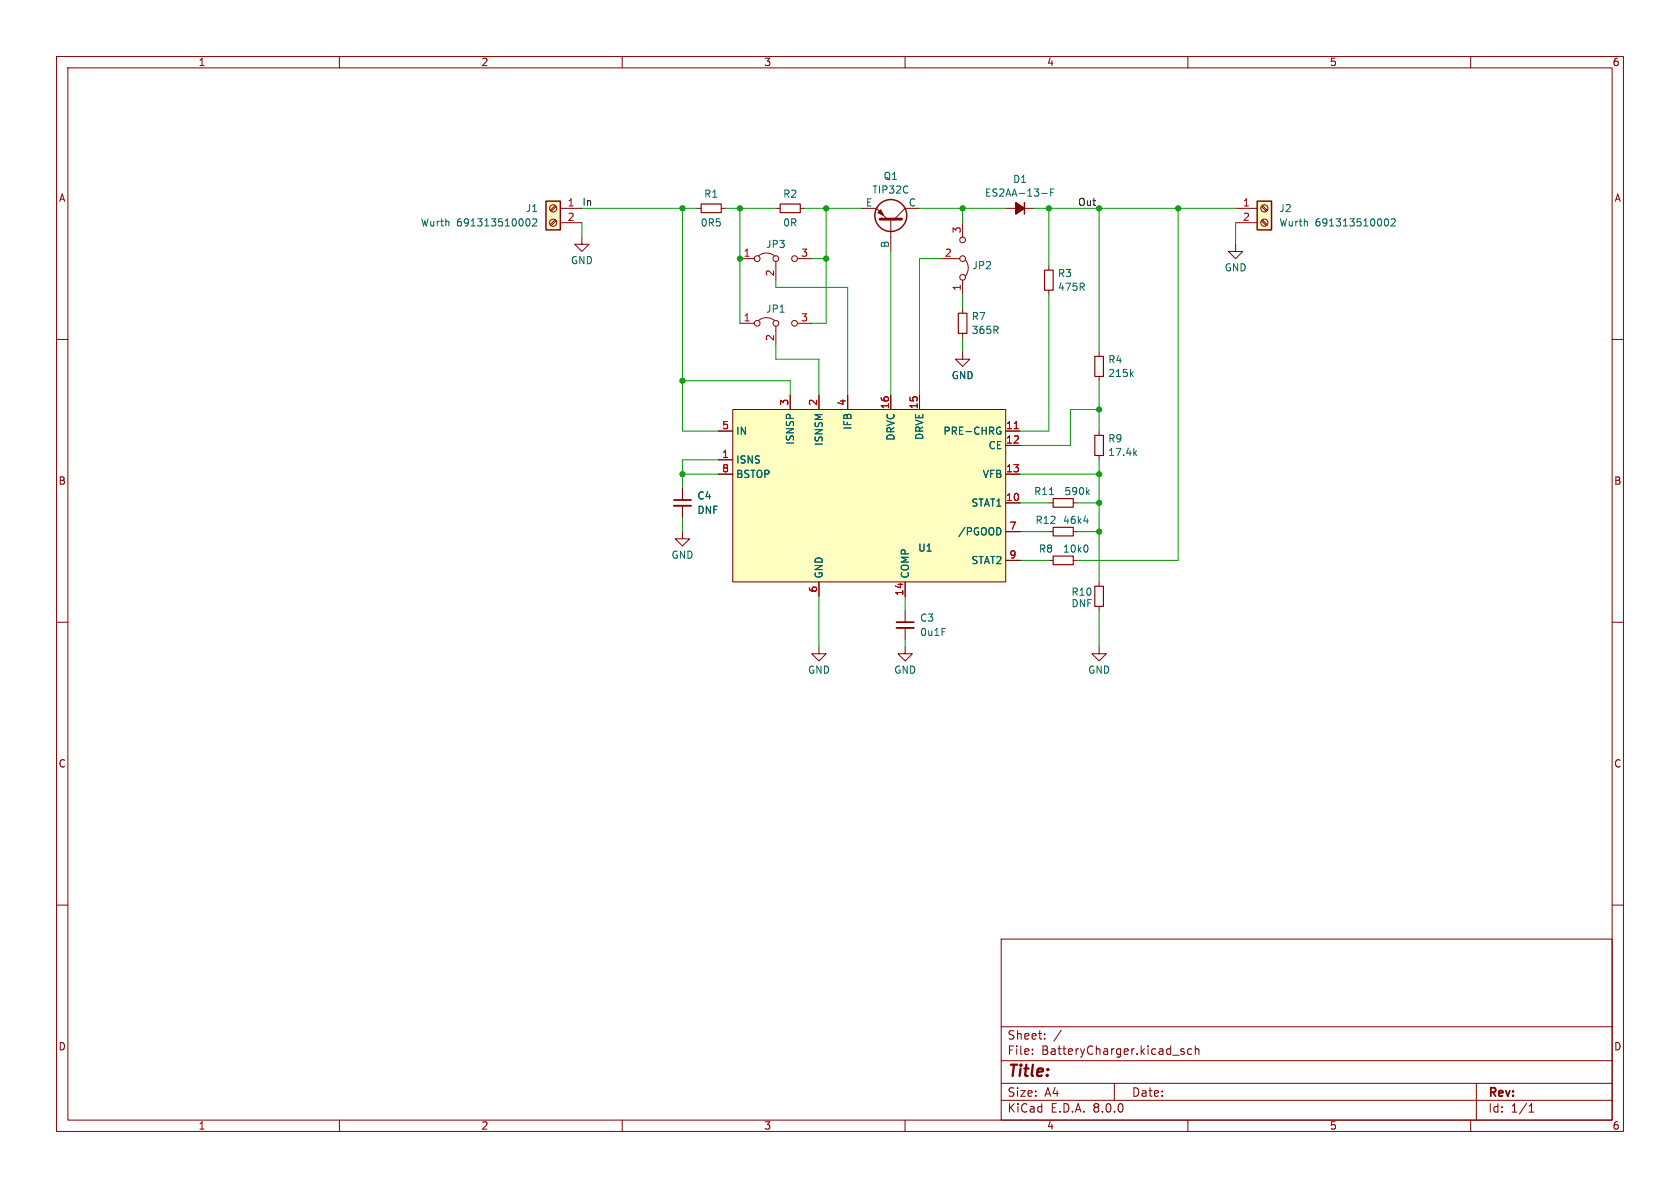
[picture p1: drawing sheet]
<svg xmlns="http://www.w3.org/2000/svg" width="297mm" height="210mm" viewBox="0 0 297 210" stroke-linecap="round" stroke-linejoin="round" font-family="sans-serif">
<g fill="none" stroke="#840000" stroke-width=".18">
<path d="M10 10h277v190h-277zM12 12h273v186h-273zM60 10v2M110 10v2M160 10v2M210 10v2M260 10v2M137.2 36.8h.7M141.5 36.8h.7M10 60h2M130.8 57.2h2.5M134.1 56.6a2.26 2.26 0 0 1 2.8 0"/>
<path d="M137.2 57.7v3.3M141 57.2h2.5M285 60h2M10 110h2M285 110h2M10 160h2M285 160h2M177 166h108v32h-108zM60 198v2M110 198v2M160 198v2M177 194.5h108"/>
<path d="M177 191.5h108M177 187.5h108M177 181.5h108M182.5 186.3v.1M182.5 185.5v.1M184.7 183.6v.1M184.7 182.8v.1M187.6 182.1l-1.3 2M197 191.5v3M209.3 185.5l-.3-.1-.3 .2 .1 .2 .5 .2v.3h-.6M210 198v2M210.7 185.5l-.5-.1-.2 .3v.4l.1 .2h.6"/>
<path d="M211.3 185.5l.2-.1 .4 .1 .1 .9M211.3 184.9v1.5M260 198v2M261 191.5v6.5M270.3 196.6h.9M270.3 195.5l.4-.4v1.5"/>
<circle cx="133.9" cy="57.2" r=".51"/>
<circle cx="137.2" cy="57.2" r=".51"/>
<circle cx="140.5" cy="57.2" r=".51"/>
</g>
<path d="M137.9 36.1h3.6v1.5h-3.6z" fill="none" stroke="#840000" stroke-width=".2"/>
<path d="M129.5 72.4h48.3v30.5h-48.3z" fill="#ffffc2"/>
<g fill="none" stroke="#840000" stroke-width=".18">
<path d="M123.2 36.8h.8M127.5 36.8h.8M152.4 36.8h2.5l1.9 1.9M157.5 38.7v5.8M162.6 36.8h-2.6l-1.9 1.9M170.2 39.4v2.5M130.8 45.7h2.5M134.1 45.2a2.26 2.26 0 0 1 2.8 0M137.2 46.2v3.3M141 45.7h2.5M166.4 45.7h3.3M170.2 49.5v2.6"/>
<path d="M170.2 54.6v.8M170.2 58.9v.8M170.7 46a2.26 2.26 0 0 1 0 2.8M218.4 43.2v1.3h1.3l-1.3 1.2-1.2-1.2h1.2M127 76.2h2.5M129.5 72.4h48.3v30.5h-48.3zM139.7 69.9v2.5M144.8 69.9v2.5M149.9 69.9v2.5M157.5 69.9v2.5M162.6 69.9v2.5M170.2 62.2v1.3h1.2l-1.2 1.3-1.3-1.3h1.3"/>
<path d="M177.8 76.2h2.5M177.8 78.7h2.5M127 81.3h2.5M127 83.8h2.5M177.8 88.9h2.5M177.8 83.8h2.5M177.8 94h2.5M177.8 99.1h2.5M144.8 114.3v1.3h1.2l-1.2 1.2-1.3-1.2h1.3M144.8 102.9v2.5M160 114.3v1.3h1.3l-1.3 1.2-1.3-1.2h1.3M160 102.9v2.5"/>
<path d="M160 108v2M160 111v2"/>
<circle cx="133.9" cy="45.7" r=".51"/>
<circle cx="137.2" cy="45.7" r=".51"/>
<circle cx="140.5" cy="45.7" r=".51"/>
<circle cx="170.2" cy="49" r=".51"/>
<circle cx="170.2" cy="42.4" r=".51"/>
<circle cx="170.2" cy="45.7" r=".51"/>
</g>
<path d="M176.6 75.5l.3 .1M176.7 76.2h.2v.5l-.3 .1M176.9 93.6v.7" fill="none" stroke="#006464" stroke-width=".18"/>
<path d="M179.3 75.8h.7" fill="none" stroke="#a90000" stroke-width=".18"/>
<path d="M155.6 38.7h3.8" fill="none" stroke="#840000" stroke-width=".51"/>
<path d="M155.2 37.6l.5-.5 .5 1z" fill="#840000" stroke="#840000" stroke-width=".18"/>
<circle cx="157.5" cy="38.1" r="2.82" fill="none" stroke="#840000" stroke-width=".25"/>
<path d="M124 36.1h3.5v1.5h-3.5zM169.4 55.4h1.5v3.5h-1.5z" fill="none" stroke="#840000" stroke-width=".2"/>
<path d="M158.5 111h3" fill="none" stroke="#840000" stroke-width=".33"/>
<path d="M158.5 110h3" fill="none" stroke="#840000" stroke-width=".3"/>
<path d="M222.2 35.6h2.6v5h-2.6z" fill="#ffffc2"/>
<path d="M181.1 35.8v2M222.2 35.6h2.6v5h-2.6z" fill="none" stroke="#840000" stroke-width=".25"/>
<g fill="none" stroke="#840000" stroke-width=".18">
<path d="M177.8 36.8h5.1M218.4 36.8h3.8M218.4 39.4h3.8M223 39l.9 .9M223 36.5l.9 .8M223.2 38.9l.8 .8M223.2 36.3l.8 .9M185.4 47v.8M185.4 51.3v.8M194.3 62.2v.8M194.3 66.5v.8M194.3 76.2v.8"/>
<path d="M120.6 94v1.3h1.3l-1.3 1.2-1.2-1.2h1.2M120.6 86.4v2M120.6 89.4v2M185.4 88.9h.8M189.7 88.9h.8M194.3 80.5v.8"/>
<circle cx="223.5" cy="36.8" r=".63"/>
<circle cx="223.5" cy="39.4" r=".63"/>
</g>
<path d="M184.2 34.2h.9M185.8 34h.4M186.4 33.4h-.6v1.3M244.8 38.9l.2-.2a.68 .68 0 0 1 .5 .6 .68 .68 0 0 1-.5 .6l-.2-.2M245.9 38.8l.5-.1 .3 .3-.8 .9h.8M200 66.1l.3 .5M200.3 65.7l-.4 .5M200.9 79.7l-.4 .5M185.5 87.4h.8M192.2 87l.4 .4M192.6 86.6l-.5 .5M200.6 80l.3 .5" fill="none" stroke="#006464" stroke-width=".18"/>
<path d="M119.1 89.4h3.1" fill="none" stroke="#840000" stroke-width=".33"/>
<path d="M119.1 88.4h3.1" fill="none" stroke="#840000" stroke-width=".3"/>
<path d="M179.6 35.8l1.5 1-1.5 1z" fill="#840000" stroke="#840000" stroke-width=".25"/>
<path d="M184.7 47.8h1.5v3.5h-1.5zM193.5 63h1.6v3.5h-1.6zM193.5 77h1.6v3.5h-1.6zM186.2 88.1h3.5v1.6h-3.5z" fill="none" stroke="#840000" stroke-width=".2"/>
<path d="M96.5 35.6h2.6v5h-2.6z" fill="#ffffc2"/>
<path d="M96.5 35.6h2.6v5h-2.6z" fill="none" stroke="#840000" stroke-width=".25"/>
<g fill="none" stroke="#840000" stroke-width=".18">
<path d="M98.1 38.9l-.8 .8M98.1 36.3l-.8 .9M98.3 39l-.8 .9M98.3 36.5l-.8 .8M99.1 36.8h3.8M99.1 39.4h3.8M102.9 41.9v1.3h1.2l-1.2 1.3-1.3-1.3h1.3M127 76.2h2.5M139.7 69.9v2.5M144.8 69.9v2.5M149.9 69.9v2.5M157.5 69.9v2.5"/>
<path d="M162.6 69.9v2.5M177.8 76.2h2.5M177.8 78.7h2.5M120.6 86.4v2M120.6 89.4v2M127 81.3h2.5M127 83.8h2.5M177.8 99.1h2.5M177.8 94h2.5M177.8 88.9h2.5M177.8 83.8h2.5M185.4 99.1h.8"/>
<path d="M185.4 94h.8M189.7 99.1h.8M189.7 94h.8M144.8 102.9v2.5M160 102.9v2.5M194.3 114.3v1.3h1.3l-1.3 1.2-1.3-1.2h1.3M194.3 102.9v.7M194.3 107.2v.8"/>
<circle cx="97.8" cy="36.8" r=".63"/>
<circle cx="97.8" cy="39.4" r=".63"/>
</g>
<path d="M93 38.9l.3-.2a.68 .68 0 0 1 .4 .6 .68 .68 0 0 1-.4 .6l-.3-.2M94.2 38.8l.5-.1 .2 .3-.8 .9h.8M176.6 75.5l.3 .1M176.7 76.2h.2v.5l-.3 .1M176.9 93.6v.7M191.6 92.1h.8M192.2 96.4l.1 .4-.1 .7M192.2 91.7v.8" fill="none" stroke="#006464" stroke-width=".18"/>
<path d="M186.2 98.3h3.5v1.5h-3.5zM186.2 93.2h3.5v1.5h-3.5zM193.5 103.6h1.6v3.6h-1.6z" fill="none" stroke="#840000" stroke-width=".2"/>
<g fill="none" stroke="#009600" stroke-width=".18">
<path d="M102.9 36.8h20.3M102.9 39.4v2.5M120.6 36.8v39.4h6.4M128.3 36.8h8.9M130.8 36.8v20.4M142.2 36.8h10.2M146 36.8v20.4h-2.5M162.6 36.8h15.2M170.2 36.8v2.6M182.9 36.8h35.5M185.4 36.8v10.2M194.3 36.8v25.4"/>
<path d="M208.3 36.8v62.3h-17.8M218.4 39.4v3.8M137.2 49.5v1.3h12.7v19.1M143.5 45.7h2.5M157.5 44.5v25.4M166.4 45.7h-3.8v24.2M170.2 52.1v2.5M170.2 59.7v2.5M185.4 52.1v24.1h-5.1M120.6 67.3h19.1v2.6M137.2 61v2.5h7.6v6.4M194.3 67.3v8.9"/>
<path d="M194.3 72.4h-5.1v6.3h-8.9M120.6 91.4v2.6M120.6 83.8h6.4M127 81.3h-6.4v5.1M180.3 88.9h5.1M180.3 94h5.1M180.3 83.8h14M180.3 99.1h5.1M190.5 88.9h3.8M190.5 94h3.8M194.3 81.3v21.6M144.8 105.4v8.9"/>
<path d="M160 105.4v2.6M160 113v1.3M194.3 108v6.3"/>
</g>
<path d="M179.3 75.8h.7" fill="none" stroke="#a90000" stroke-width=".18"/>
<g fill="#009600" stroke="#009600" stroke-width=".18">
<circle cx="146" cy="36.8" r=".46"/>
<circle cx="146" cy="45.7" r=".46"/>
<circle cx="120.6" cy="83.8" r=".46"/>
<circle cx="208.3" cy="36.8" r=".46"/>
<circle cx="194.3" cy="36.8" r=".46"/>
<circle cx="170.2" cy="36.8" r=".46"/>
<circle cx="185.4" cy="36.8" r=".46"/>
<circle cx="194.3" cy="83.8" r=".46"/>
<circle cx="194.3" cy="72.4" r=".46"/>
<circle cx="194.3" cy="94" r=".46"/>
<circle cx="194.3" cy="88.9" r=".46"/>
<circle cx="130.8" cy="45.7" r=".46"/>
<circle cx="120.6" cy="67.3" r=".46"/>
<circle cx="120.6" cy="36.8" r=".46"/>
<circle cx="130.8" cy="36.8" r=".46"/>
</g>
<text font-size="2.8" fill="#840000" x="178" y="190.9">Title:</text>
<g font-size="2.1" fill="#840000">
<text x="178" y="184">Sheet:</text>
<text x="178" y="186.7">File:</text>
<text x="184.1" y="186.7">BatteryCharger.kicad_sch</text>
<text x="178" y="196.9">KiCad</text>
<text x="178" y="194.1">Size:</text>
<text x="184.7" y="194.1">A4</text>
<text x="185.7" y="196.9">E.D.A.</text>
<text x="193.3" y="196.9">8.0.0</text>
<text x="200" y="194.1">Date:</text>
<text x="263" y="194.3">Rev:</text>
<text x="263" y="196.9">Id:</text>
<text x="267.1" y="196.9">1/1</text>
</g>
<g font-size="1.8" fill="#840000">
<text x="35" y="11.9">1</text>
<text x="85" y="11.9">2</text>
<text x="135" y="11.9">3</text>
<text x="185" y="11.9">4</text>
<text x="235" y="11.9">5</text>
<text x="285" y="11.9">6</text>
<text x="10.3" y="35.9">A</text>
<text x="285.3" y="35.9">A</text>
<text x="10.3" y="85.9">B</text>
<text x="285.3" y="85.9">B</text>
<text x="10.3" y="135.9">C</text>
<text x="285.3" y="135.9">C</text>
<text x="10.3" y="185.9">D</text>
<text x="285.3" y="185.9">D</text>
<text x="35" y="199.9">1</text>
<text x="85" y="199.9">2</text>
<text x="135" y="199.9">3</text>
<text x="185" y="199.9">4</text>
<text x="235" y="199.9">5</text>
<text x="285" y="199.9">6</text>
</g>
<g font-size="1.8" fill="#006464">
<text x="124.4" y="35.2">R1</text>
<text x="138.4" y="35.2">R2</text>
<text x="154.1" y="34.4">TIP32C</text>
<text x="156.1" y="32">Q1</text>
<text x="174" y="35">ES2AA-13-F</text>
<text x="179" y="32.5">D1</text>
<text x="74.3" y="40.2">Wurth</text>
<text x="80.7" y="40.2">691313510002</text>
<text x="92.9" y="37.7">J1</text>
<text x="123.8" y="40.2">0R5</text>
<text x="138.4" y="40.2">0R</text>
<text x="153" y="36.6">E</text>
<text x="160.6" y="36.6">C</text>
<text x="226.1" y="37.7">J2</text>
<text x="226.1" y="40.2">Wurth</text>
<text x="232.5" y="40.2">691313510002</text>
<text x="100.8" y="46.9">GND</text>
<text x="135.3" y="44">JP3</text>
<text x="157.2" y="43.9" transform="rotate(-90 157.2 43.9)">B</text>
<text x="171.8" y="47.8">JP2</text>
<text x="186.9" y="49.2">R3</text>
<text x="186.9" y="51.6">475R</text>
<text x="216.4" y="48.2">GND</text>
<text x="135.3" y="55.5">JP1</text>
<text x="171.7" y="56.8">R7</text>
<text x="171.7" y="59.2">365R</text>
<text x="195.8" y="64.4">R4</text>
<text x="168.1" y="67.2">GND</text>
<text x="195.8" y="66.8">215k</text>
<text x="130" y="77.1">IN</text>
<text x="150.7" y="76.1" transform="rotate(-90 150.7 76.1)">IFB</text>
<text x="158.3" y="78" transform="rotate(-90 158.3 78)">DRVC</text>
<text x="163.4" y="77.9" transform="rotate(-90 163.4 77.9)">DRVE</text>
<text x="166.7" y="77.1">PRE-CHRG</text>
<text x="130" y="82.1">ISNS</text>
<text x="140.6" y="78.7" transform="rotate(-90 140.6 78.7)">ISNSP</text>
<text x="145.6" y="78.9" transform="rotate(-90 145.6 78.9)">ISNSM</text>
<text x="174.7" y="79.6">CE</text>
<text x="195.8" y="78.4">R9</text>
<text x="195.8" y="80.8">17.4k</text>
<text x="123.2" y="88.5">C4</text>
<text x="130" y="84.7">BSTOP</text>
<text x="171.6" y="89.8">STAT1</text>
<text x="173.6" y="84.7">VFB</text>
<text x="182.7" y="87.7">R11</text>
<text x="188.1" y="87.7">590k</text>
<text x="123.2" y="91">DNF</text>
<text x="169.3" y="94.8">/PGOOD</text>
<text x="183" y="92.8">R12</text>
<text x="187.8" y="92.8">46k4</text>
<text x="118.6" y="99">GND</text>
<text x="162.2" y="97.7">U1</text>
<text x="171.6" y="99.9">STAT2</text>
<text x="183.6" y="97.9">R8</text>
<text x="187.8" y="97.9">10k0</text>
<text x="145.6" y="102.4" transform="rotate(-90 145.6 102.4)">GND</text>
<text x="160.9" y="102.4" transform="rotate(-90 160.9 102.4)">COMP</text>
<text x="189.3" y="105.5">R10</text>
<text x="189.3" y="107.5">DNF</text>
<text x="162.6" y="110.1">C3</text>
<text x="162.6" y="112.6">0u1F</text>
<text x="142.7" y="119.3">GND</text>
<text x="158" y="119.3">GND</text>
<text x="192.3" y="119.3">GND</text>
</g>
<g font-size="1.8" fill="#a90000">
<text x="100.3" y="36.6">1</text>
<text x="100.3" y="39.1">2</text>
<text x="169.9" y="41.3" transform="rotate(-90 169.9 41.3)">3</text>
<text x="219.6" y="36.6">1</text>
<text x="219.6" y="39.1">2</text>
<text x="131.4" y="45.5">1</text>
<text x="141.5" y="45.5">3</text>
<text x="166.9" y="45.5">2</text>
<text x="136.9" y="49" transform="rotate(-90 136.9 49)">2</text>
<text x="169.9" y="51.5" transform="rotate(-90 169.9 51.5)">1</text>
<text x="131.4" y="56.9">1</text>
<text x="141.5" y="56.9">3</text>
<text x="136.9" y="60.4" transform="rotate(-90 136.9 60.4)">2</text>
<text x="139.4" y="71.8" transform="rotate(-90 139.4 71.8)">3</text>
<text x="144.5" y="71.8" transform="rotate(-90 144.5 71.8)">2</text>
<text x="149.6" y="71.8" transform="rotate(-90 149.6 71.8)">4</text>
<text x="127.6" y="75.9">5</text>
<text x="157.2" y="72.4" transform="rotate(-90 157.2 72.4)">16</text>
<text x="162.3" y="72.4" transform="rotate(-90 162.3 72.4)">15</text>
<text x="177.8" y="75.9">11</text>
<text x="127.6" y="81">1</text>
<text x="127.6" y="83.6">8</text>
<text x="177.8" y="78.5">12</text>
<text x="177.8" y="83.6">13</text>
<text x="177.8" y="88.6">10</text>
<text x="178.4" y="93.7">7</text>
<text x="178.4" y="98.8">9</text>
<text x="144.5" y="104.8" transform="rotate(-90 144.5 104.8)">6</text>
<text x="159.8" y="105.5" transform="rotate(-90 159.8 105.5)">14</text>
</g>
<g font-size="1.8" fill="#0f0f0f">
<text x="102.9" y="36.5">In</text>
<text x="190.5" y="36.5">Out</text>
</g>
</svg>
